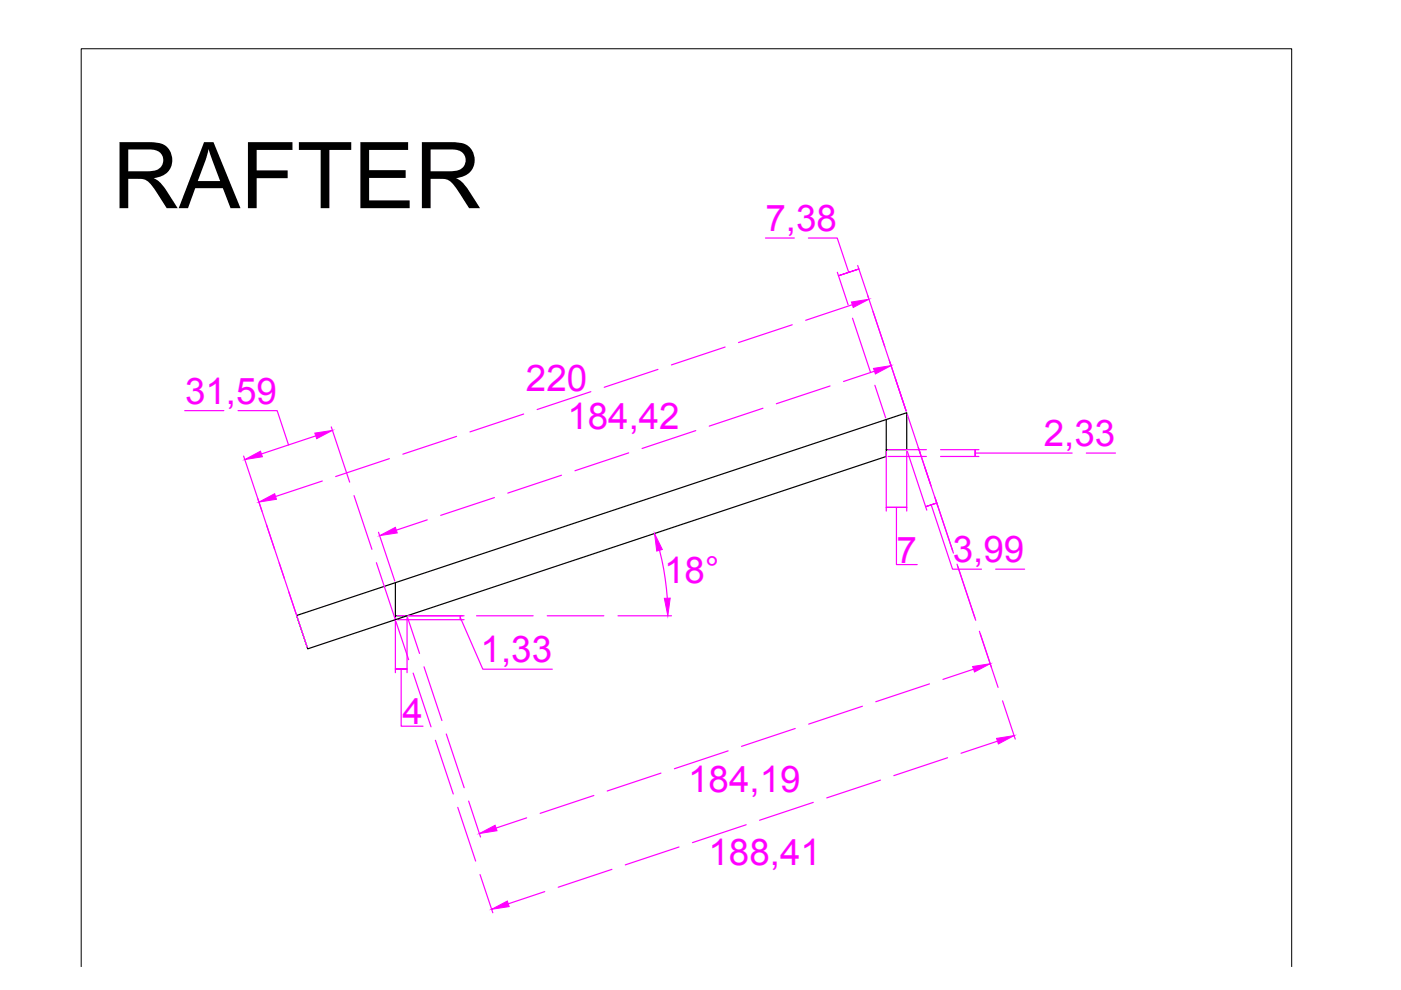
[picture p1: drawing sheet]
<svg xmlns="http://www.w3.org/2000/svg" width="297mm" height="210mm" viewBox="0 0 297 210" stroke-linecap="round" stroke-linejoin="round" font-family="sans-serif">
<!-- layer: 0 -->
<path d="M187.9 88.9v6.4M62.9 130.5l129.3-43v7.8h-4.3v1.5l-101.6 33.8h-2.5v.8l-18.6 6.2zM83.8 123.6v7M86.3 130.6l-2.5 .8" fill="none" stroke="#000" stroke-width=".25"/>
<g fill="none" stroke="#f0f" stroke-width=".25">
<path d="M162.3 50.5h6.1M171.4 50.5h6.1l2.4 7.2M177.5 57.7l2.3 6.9M177.8 58.5l4.3-1.5-4.3 1.5M181.8 56.3l5.8 17.2M139.5 78.3l-11.4 3.8M153.7 73.6l-11.3 3.8M168 68.9l-11.4 3.7M180.7 64.6l-9.9 3.3M180.7 67.5l3.8 11.4M185.1 66l3.8 11.4M185.4 78.7l-6.6 2.2"/>
<path d="M188.5 76.4l3.6 10.7-2.3-6.9M39.2 87.1h8.3M50.5 87.1h8.3l2.4 7.2M51.7 96.7l3.8 11.7M66.9 92.4l-11.5 3.9M70.2 90.5l3.9 11.7M82.6 97.2l-11.4 3.8M96.8 92.5l-11.4 3.8M111 87.8l-11.4 3.8M125.3 83l-11.4 3.8M133.3 96l-11.4 3.8M147.5 91.3l-11.4 3.8"/>
<path d="M161.8 86.6l-11.4 3.7M176 81.8l-11.4 3.8M185.5 81.7l2.3 6.9M187.9 95.7v12.7M188.3 95.3h8.1M188.3 96.8h8.1M192.2 95.7v12.7M192.4 87.9l2.7 8.3M192.4 95.7l4.1 12.5M194.7 94.9l7.4 22.4M199.4 95.3h8.1M199.4 96.8h8.1"/>
<path d="M206.8 96.1h20.5M206.8 95.3v1.5v-1.5M230.3 96.1h6.2M54.7 105.7l3.5 10.8M56.5 111.3l6.3 18.8M68.3 102l-9.9 3.3M75.1 105.1l3.8 11.4M79.8 119.3l3.9 11.7M80.2 112.8l3.5 10.4M90.6 110.2l-6.6 2.2M104.8 105.5l-11.4 3.8M119 100.8l-11.3 3.7"/>
<path d="M139.8 116.7a54.8 54.8 0 0 1 1.7 10.1M190.1 107.6v12.1h4.4M192.2 107.6h-4.3h4.3M197.4 107l4.6 13.7h6.1M198.6 106.6l-2.3 .8 2.3-.8M202.9 119.6l4 11.9M61.2 125.5l3.9 11.7M83.8 130.9v11.7M83.9 131.7l2.7 8.2M84.2 130.6h14.2M84.2 131.4h14.2M86.3 130.9v11.7"/>
<path d="M86.4 130.9l2.5 7.6M97.6 131l4.8 10.9h14.7M97.6 130.6v.8v-.8M101 130.6h12M116 130.6h12M131 130.6h11.4M207.7 133.8l3.9 11.9M211.1 120.7h6.1M83.8 141.8h2.5h-2.5M85.1 141.8v12.2h4.6M87.6 142.7l3.8 11.4M89.9 141.4l3.8 11.4"/>
<path d="M92.3 157l3.8 11.3M94.6 155.6l3.8 11.4M154.4 159.2l-11.4 3.8M168.6 154.5l-11.4 3.7M182.8 149.7l-11.3 3.8M197.1 145l-11.4 3.8M206.4 141.9l-6.5 2.1M211.5 157.1l-7.7 2.6M212.6 148.6l2.7 8.1M97.1 171.2l3.7 11.4M99.4 169.8l2.5 7.7M111.7 173.4l-6.5 2.2"/>
<path d="M125.9 168.7l-11.4 3.8M140.1 163.9l-11.4 3.8M144 179.6l-11.4 3.8M158.2 174.9l-11.4 3.8M172.4 170.1l-11.4 3.8M186.7 165.4l-11.4 3.8M200.9 160.7l-11.4 3.8M101.8 185.4l2.7 8.1M115.5 189l-7.7 2.6M129.7 184.3l-11.4 3.8"/>
</g>
<g fill="#f0f" stroke="#f0f" stroke-width=".21">
<path d="M54.9 106.5l3.3-1.8 .4 1.2z"/>
<path d="M180.5 64l3.7-.6-3.3 1.8z"/>
<path d="M80.5 113.6l3.3-1.8 .4 1.2z"/>
<path d="M185.2 78.1l3.7-.6-3.3 1.8z"/>
<path d="M101.6 176.7l3.4-1.7 .4 1.1z"/>
<path d="M206.2 141.3l3.7-.6-3.3 1.8z"/>
<path d="M104.2 192.8l3.4-1.8 .4 1.2z"/>
<path d="M211.3 156.6l3.7-.6-3.3 1.7z"/>
<path d="M66.7 91.8l3.8-.5-3.4 1.7z"/>
<path d="M51.9 97.4l3.3-1.7 .4 1.1z"/>
<path d="M140.9 126.9l1.2-.1-.5 3.8z"/>
<path d="M138.8 113.1l1.6 3.4-1.2 .3z"/>
</g>
<path d="M17.2 205v-194.7h256.7v194.7" fill="none" stroke="#000" stroke-width=".21"/>
<text font-size="19.6" x="23.8" y="44.1">RAFTER</text>
<g font-size="7.8" fill="#f0f">
<text x="162.3" y="49">7,38</text>
<text x="111.5" y="82.8">220</text>
<text x="39.2" y="85.6">31,59</text>
<text x="120.3" y="90.9">184,42</text>
<text x="221.3" y="94.6">2,33</text>
<text x="190.1" y="119.3">7</text>
<text x="202" y="119.2">3,99</text>
<text x="140.8" y="123.5">18°</text>
<text x="101.9" y="140.4">1,33</text>
<text x="85.4" y="153.6">4</text>
<text x="145.9" y="167.8">184,19</text>
<text x="150.2" y="183.3">188,41</text>
</g>
</svg>
